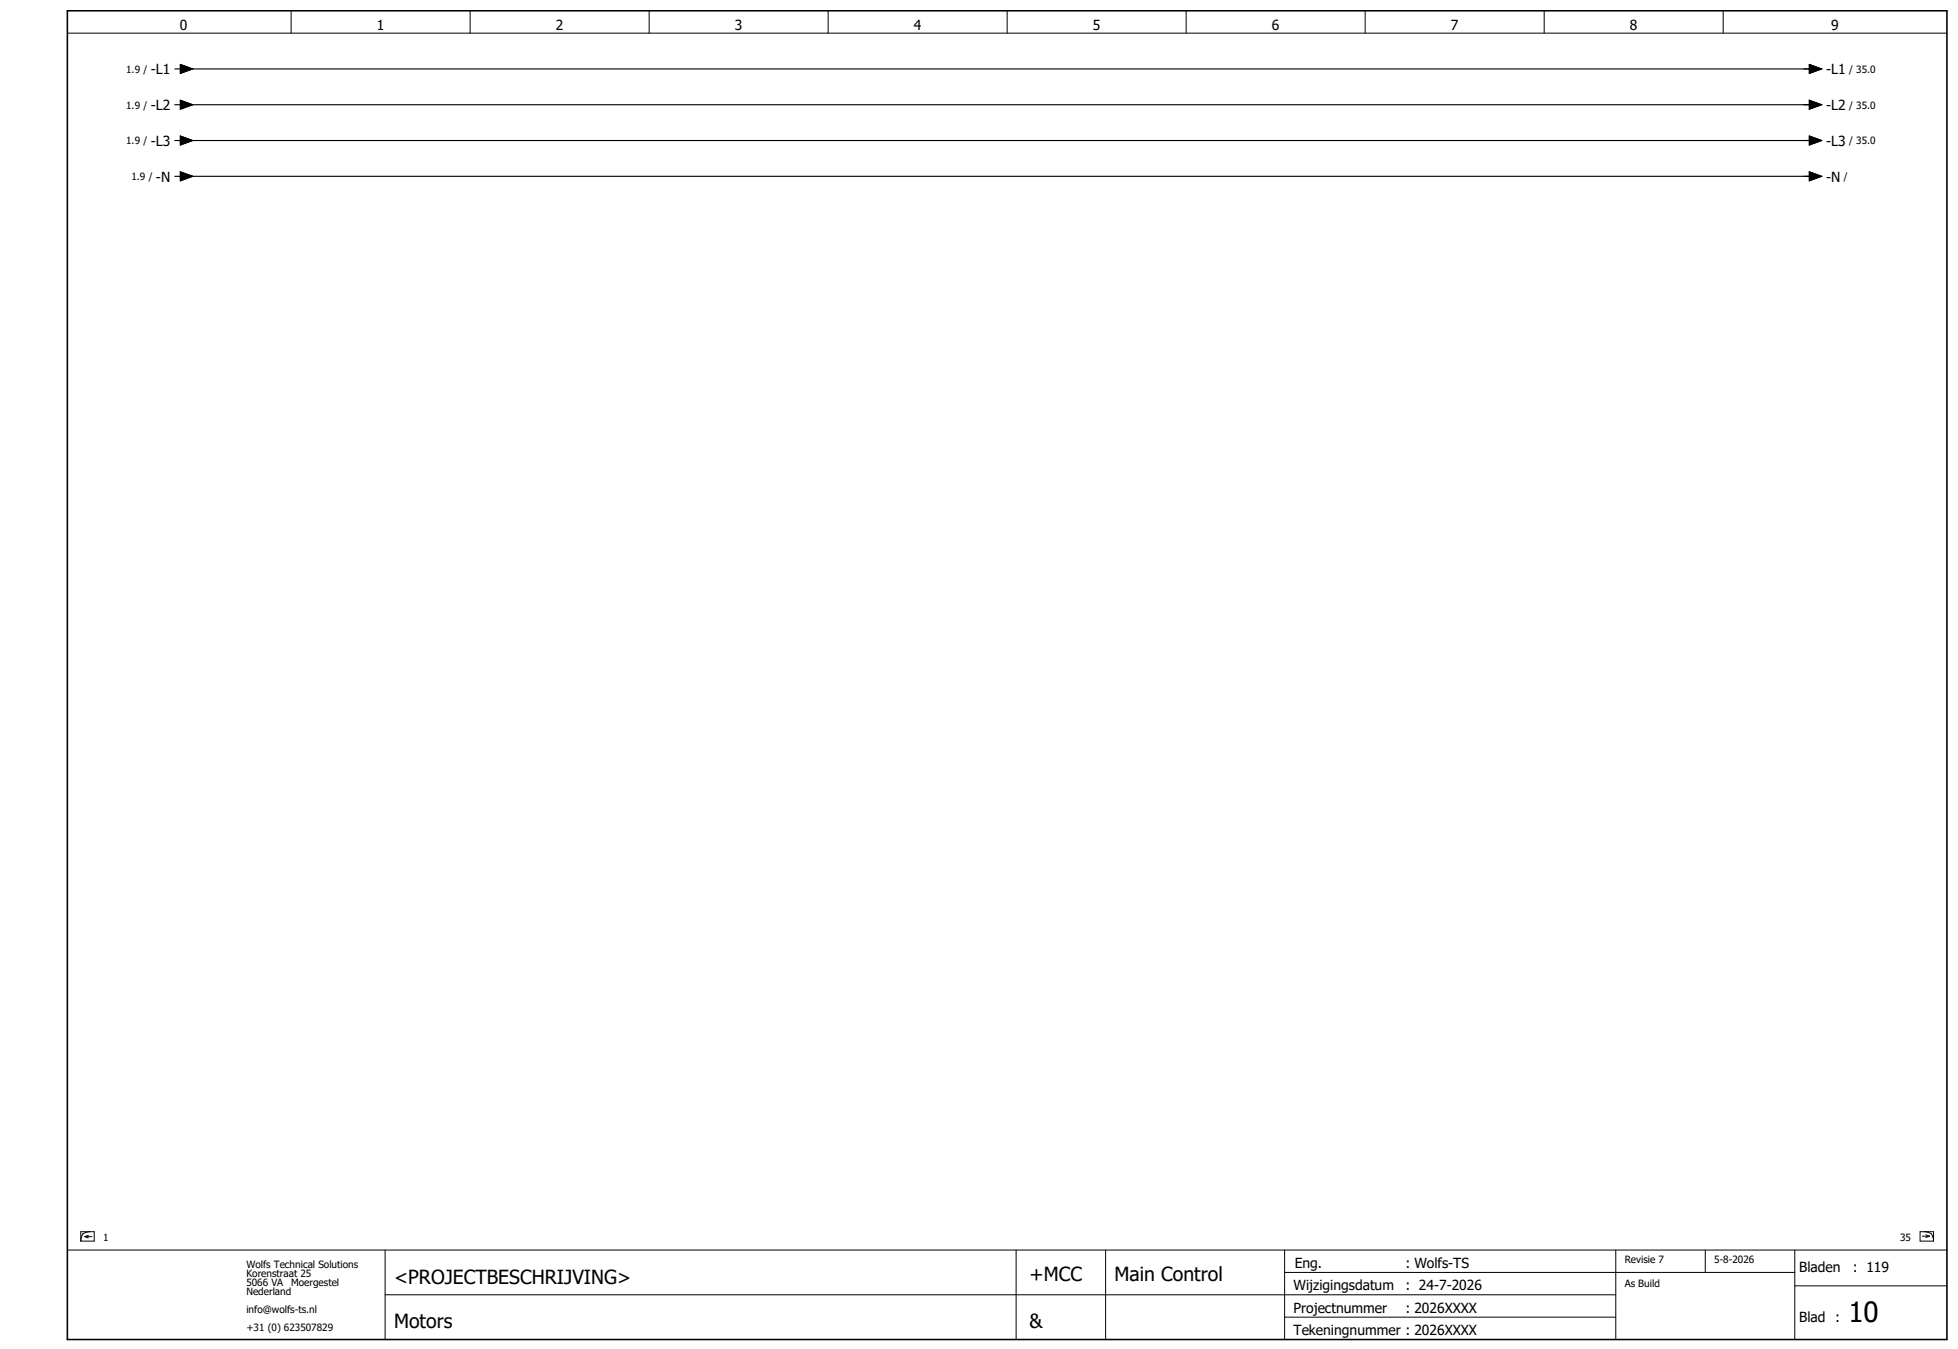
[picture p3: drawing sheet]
<svg xmlns="http://www.w3.org/2000/svg" width="438mm" height="302mm" viewBox="0 0 438 302" stroke-linecap="round" stroke-linejoin="round" font-family="sans-serif">
<g fill="none" stroke="#000" stroke-width=".22">
<path d="M15.1 7.4h420M65.1 2.4v5M105.1 2.4v5M145.1 2.4v5M185.1 2.4v5M225.1 2.4v5M265.1 2.4v5M305.1 2.4v5M345.1 2.4v5M385.1 2.4v5M15.1 279.4h420M18.1 275.3h3v2.1h-3z"/>
<path d="M18.5 275.8l-.3 .8-.1 .8M19 276.4h1.6M19 276.4l.8 .3M19.8 276.1l-.8 .3M20.2 275.3l-.9 .1-.8 .4M86.1 279.4v20M227.1 279.4v20M247.1 279.4v20M287.1 279.4v20M361.1 279.4v20M381.1 279.4v5M401.1 279.4v20"/>
<path d="M429.1 275.3h3v2.1h-3zM429.6 276.3h1.6M430 275.3l.8 .1 .8 .4M430.4 276l.8 .3M431.2 276.3l-.8 .3M431.6 275.8l.3 .8 .2 .8M86.1 289.4h275M287.1 284.4h114M287.1 294.4h74M401.1 287.4h34"/>
</g>
<path d="M15.1 2.4h420v297h-420z" fill="none" stroke="#000" stroke-width=".35"/>
<g fill="none" stroke="#000" stroke-width=".25">
<path d="M39.1 15.4h1.2M40.3 14.4l2.8 1-2.8 1zM41.1 15.4h364M404.3 14.4l2.8 1-2.8 1zM39.1 23.4h1.2M39.1 31.4h1.2M39.1 39.4h1.2M40.3 22.4l2.8 1-2.8 1zM40.3 30.4l2.8 1-2.8 1zM40.3 38.4l2.8 1-2.8 1zM41.1 23.4h364M41.1 31.4h364"/>
<path d="M41.1 39.4h364M404.3 22.4l2.8 1-2.8 1zM404.3 30.4l2.8 1-2.8 1zM404.3 38.4l2.8 1-2.8 1z"/>
</g>
<path d="M40.3 14.4l2.8 1-2.8 1zM404.3 14.4l2.8 1-2.8 1zM40.3 22.4l2.8 1-2.8 1zM40.3 30.4l2.8 1-2.8 1zM40.3 38.4l2.8 1-2.8 1zM404.3 22.4l2.8 1-2.8 1zM404.3 30.4l2.8 1-2.8 1zM404.3 38.4l2.8 1-2.8 1z" fill="#000" stroke="#000" stroke-width=".22"/>
<text font-size="6.2" x="413.1" y="295.4">10</text>
<g font-size="4.3">
<text x="88.1" y="286.9">&lt;PROJECTBESCHRIJVING&gt;</text>
<text x="230.1" y="286.4">+MCC</text>
<text x="249.1" y="286.4">Main Control</text>
<text x="88.1" y="296.9">Motors</text>
<text x="230.1" y="296.9">&amp;</text>
</g>
<g font-size="3.1">
<text x="40.2" y="6.8">0</text>
<text x="84.2" y="6.8">1</text>
<text x="124.2" y="6.8">2</text>
<text x="164.2" y="6.8">3</text>
<text x="204.2" y="6.8">4</text>
<text x="244.2" y="6.8">5</text>
<text x="284.2" y="6.8">6</text>
<text x="324.2" y="6.8">7</text>
<text x="364.2" y="6.8">8</text>
<text x="409.2" y="6.8">9</text>
<text x="33.7" y="16.6">-L1</text>
<text x="408.1" y="16.6">-L1</text>
<text x="33.7" y="24.6">-L2</text>
<text x="408.1" y="24.6">-L2</text>
<text x="33.7" y="32.6">-L3</text>
<text x="408.1" y="32.6">-L3</text>
<text x="34.9" y="40.6">-N</text>
<text x="408.1" y="40.6">-N</text>
<text x="289.3" y="283.4">Eng.</text>
<text x="314.1" y="283.4">: Wolfs-TS</text>
<text x="402.1" y="284.4">Bladen</text>
<text x="414.1" y="284.4">: 119</text>
<text x="289.1" y="288.4">Wijzigingsdatum</text>
<text x="289.1" y="293.4">Projectnummer</text>
<text x="314.1" y="288.4">: 24-7-2026</text>
<text x="314.1" y="293.4">: 2026XXXX</text>
<text x="289.1" y="298.4">Tekeningnummer : 2026XXXX</text>
<text x="402.1" y="295.4">Blad :</text>
</g>
<g font-size="2.2">
<text x="28.2" y="16.3">1.9 /</text>
<text x="413.2" y="16.3">/ 35.0</text>
<text x="28.2" y="24.3">1.9 /</text>
<text x="413.2" y="24.3">/ 35.0</text>
<text x="28.2" y="32.3">1.9 /</text>
<text x="413.2" y="32.3">/ 35.0</text>
<text x="29.4" y="40.3">1.9 /</text>
<text x="412" y="40.3">/</text>
<text x="23.1" y="277.4">1</text>
<text x="424.6" y="277.4">35</text>
<text x="55.1" y="283.4">Wolfs Technical Solutions</text>
<text x="55.1" y="285.4">Korenstraat 25</text>
<text x="55.1" y="287.4">5066 VA</text>
<text x="65.1" y="287.4">Moergestel</text>
<text x="363.1" y="282.4">Revisie 7</text>
<text x="363.1" y="287.6">As Build</text>
<text x="383.1" y="282.4">5-8-2026</text>
<text x="55.1" y="289.4">Nederland</text>
<text x="55.1" y="293.4">info@wolfs-ts.nl</text>
<text x="55.1" y="297.4">+31 (0) 623507829</text>
</g>
</svg>
